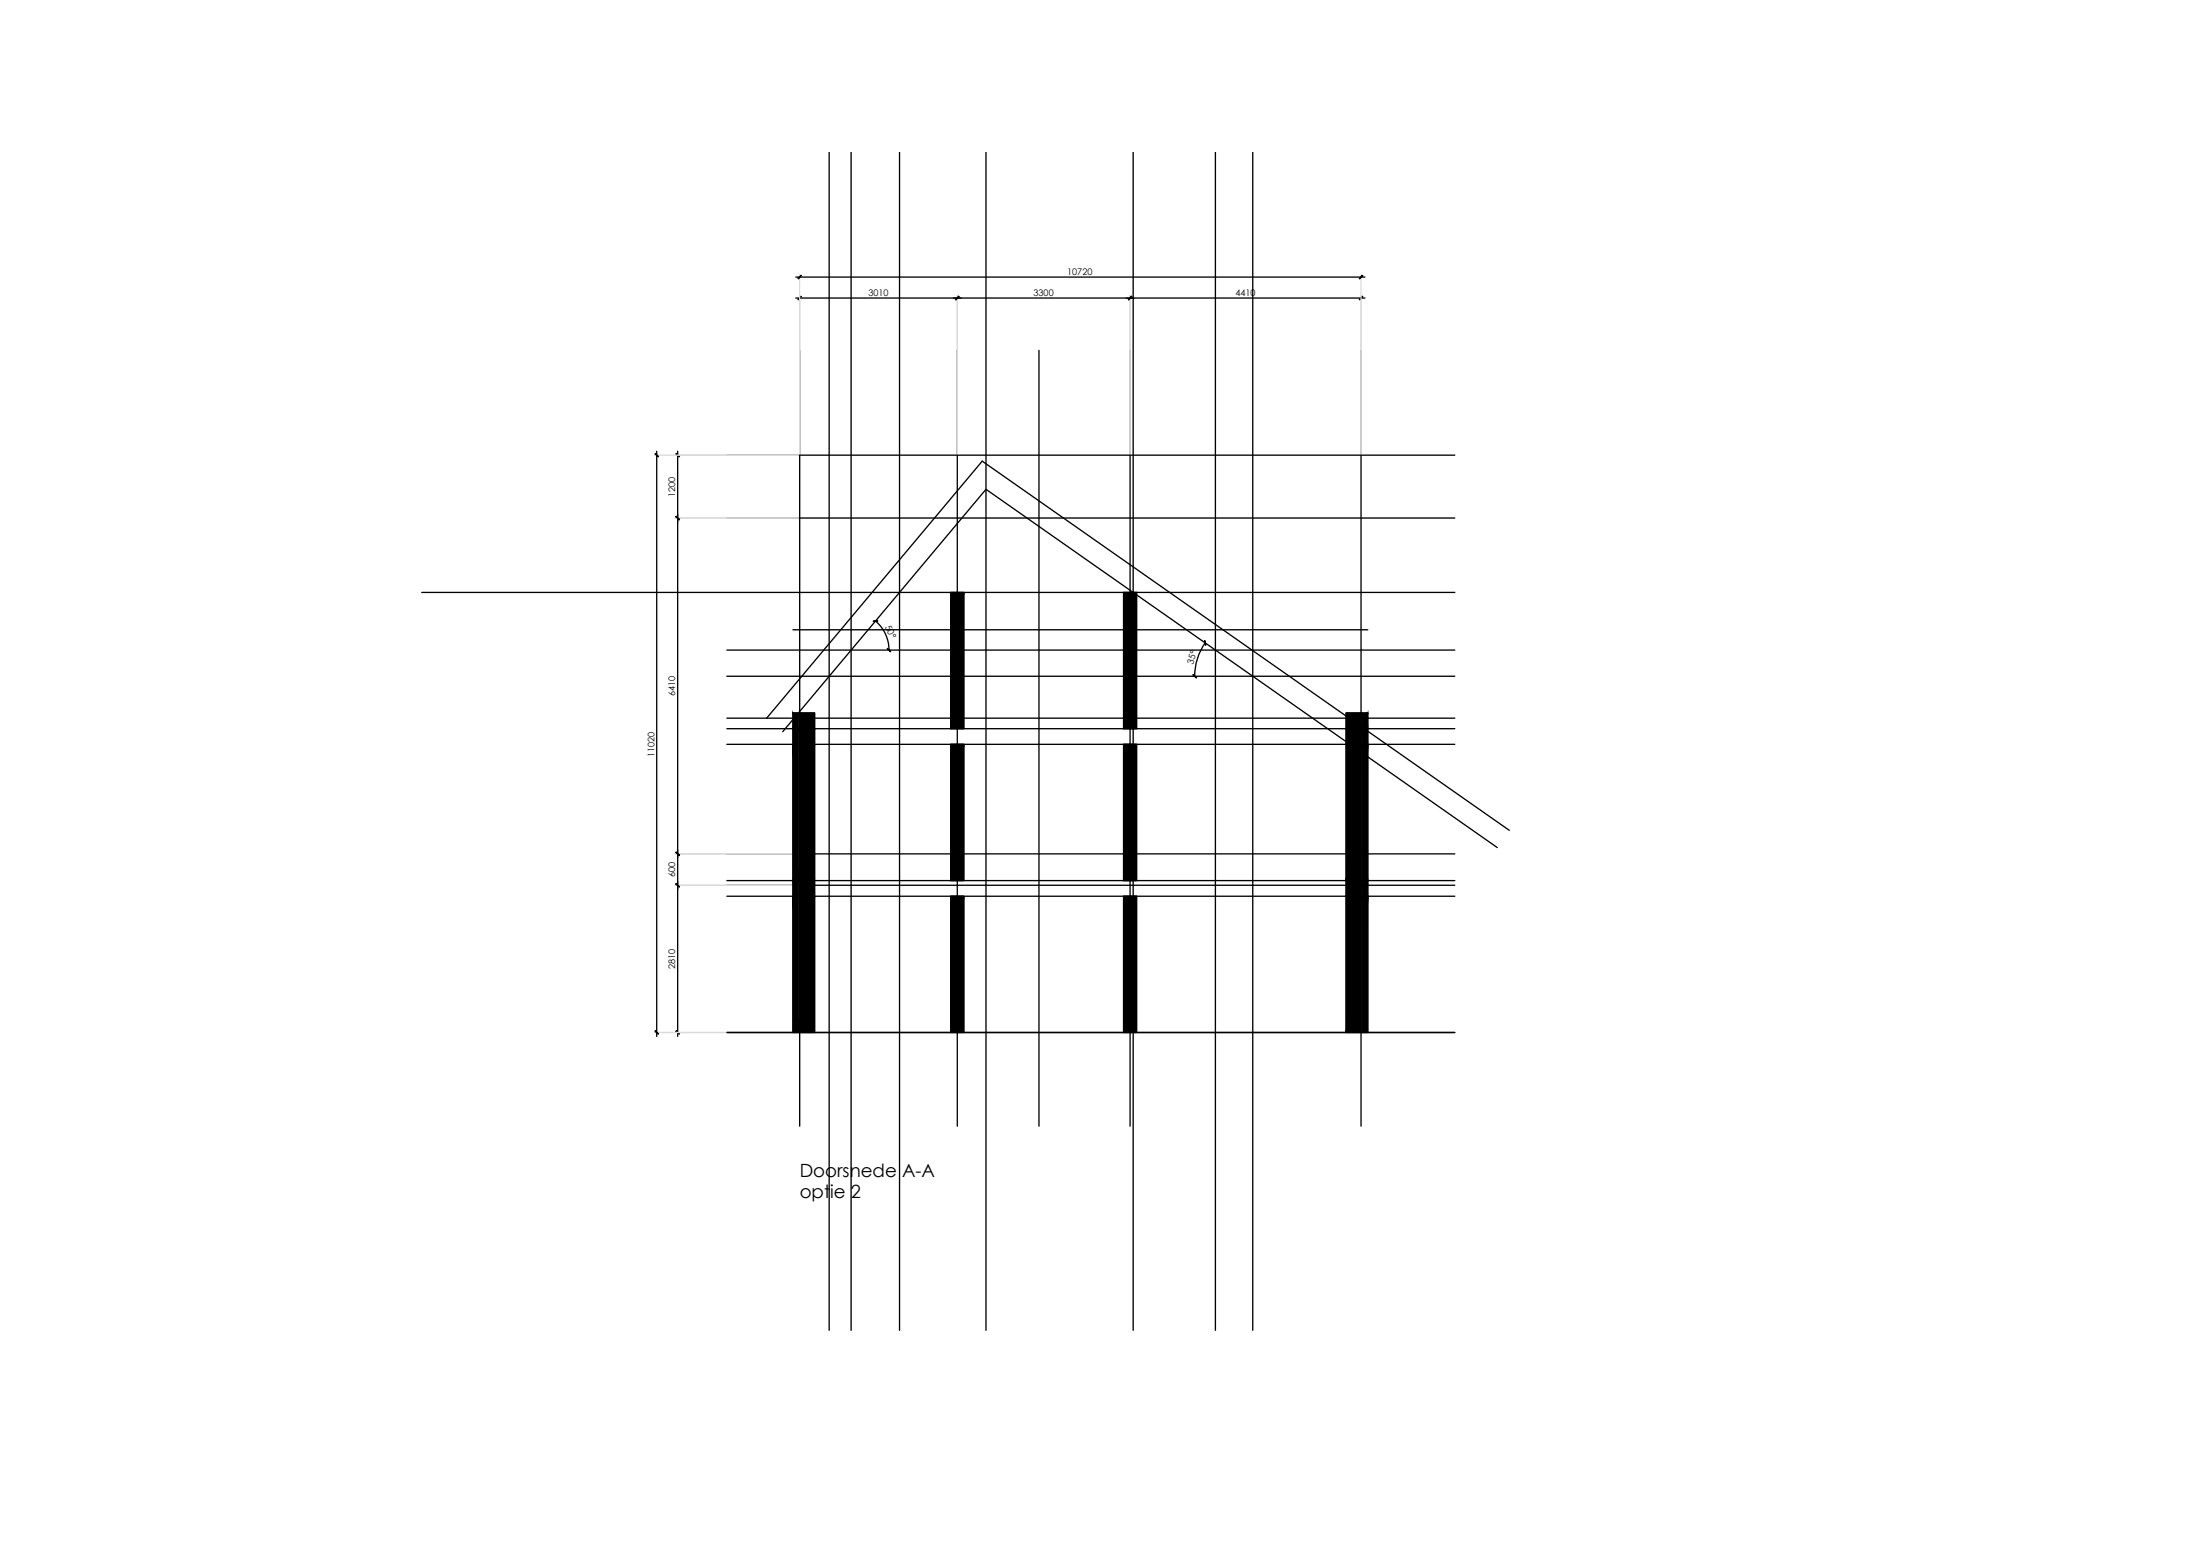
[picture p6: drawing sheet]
<svg xmlns="http://www.w3.org/2000/svg" width="420mm" height="297mm" viewBox="0 0 420 297" stroke-linecap="round" stroke-linejoin="round" font-family="sans-serif">
<!-- layer: STRAMIEN -->
<path d="M152.7 66.9v148.1M182.8 66.9v148.1M198.4 66.9v148.1M215.8 66.9v148.1M259.9 66.9v148.1M138.8 86.9h139M138.8 98.9h139M138.8 163h139M138.8 169h139M138.8 197.1h139" fill="none" stroke="#000" stroke-width=".25"/>
<!-- layer: DIMENSION -->
<path d="M152.7 52.4v34.3M182.8 56.4v30.3M215.8 56.4v30.3M259.9 52.4v34.3M124.9 86.9h27.6M128.9 98.9h23.6M128.9 163h23.6M128.9 169h23.6M124.9 197.1h27.6" fill="none" stroke="#dbdbdb" stroke-width=".25"/>
<g fill="none" stroke="#000" stroke-width=".25">
<path d="M158.4 29v225M162.5 29v225M171.8 29v225M188.3 29v225M216.4 29v225M232.1 29v225M239.3 29v225M152 56.9h108.7M152 52.9h108.7M125.4 86.1v111.7M129.4 86.1v111.7M167.2 118.6a7.2 7.2 0 0 1 2.6 5.5"/>
<path d="M182.8 113.1v26M215.8 113.1v26M146.4 137.1l41.2-49.1 100.7 70.5M149.5 139.7l38.8-46.3 97.6 68.4M151.4 120.2h109.8M230.2 122.7a11.1 11.1 0 0 0-2 6.4M182.8 142.1v26M215.8 142.1v26M182.8 171.1v26M215.8 171.1v26"/>
</g>
<!-- layer: 0 -->
<g fill="#000" stroke="#000" stroke-width=".19">
<path d="M153 56.6l-.6 .6zM153 56.6l-.6 .6z"/>
<path d="M153 52.6l-.6 .6zM153 52.6l-.6 .6z"/>
<path d="M182.5 57.2l.6-.6zM183.1 56.6l-.6 .6z"/>
<path d="M183.1 56.6l-.6 .6zM183.1 56.6l-.6 .6z"/>
<path d="M216.1 56.6l-.5 .6zM216.1 56.6l-.5 .6z"/>
<path d="M216.1 56.6l-.5 .6zM216.1 56.6l-.5 .6z"/>
<path d="M259.6 57.2l.6-.6zM260.2 56.6l-.5 .6z"/>
<path d="M259.6 53.2l.6-.6zM260.2 52.6l-.5 .6z"/>
<path d="M125.1 86.6l.7 .6zM125.1 86.6l.7 .6z"/>
<path d="M129.1 98.6l.7 .6zM129.1 98.6l.7 .6z"/>
<path d="M129.1 86.6l.7 .6zM129.1 86.6l.7 .6z"/>
<path d="M129.1 98.6l.7 .6zM129.1 98.6l.7 .6z"/>
<path d="M166.8 118.6l.8-.1zM166.8 118.6l.8-.1z"/>
<path d="M181.6 113.1v26l2.5-26zM184.1 113.1v26h-2.5z"/>
<path d="M214.6 113.1v26l2.5-26zM217.1 113.1v26h-2.5z"/>
<path d="M151.4 139.1h1v3zM151.4 139.1v3h1z"/>
<path d="M151.4 136.1h1v3zM151.4 136.1v3h1z"/>
<path d="M152.7 139.1h2.9v3zM152.7 139.1v3h2.9z"/>
<path d="M152.7 136.1h2.9v3zM152.7 136.1v3h2.9z"/>
<path d="M169.5 123.8l.6 .6zM169.4 123.8l.7 .6z"/>
<path d="M227.9 128.8l.6 .6zM227.8 128.8l.7 .6z"/>
<path d="M230 122.3l.3 .8zM230 122.3l.3 .8z"/>
<path d="M257.1 139.1v3l2.8-3zM259.9 139.1v3h-2.8z"/>
<path d="M257.1 136.1v3l2.8-3zM259.9 136.1v3h-2.8z"/>
<path d="M260.2 139.1v3l1-3zM261.2 139.1v3h-1z"/>
<path d="M260.2 136.1v3l1-3zM261.2 136.1v3h-1z"/>
<path d="M151.4 142.1h1v26zM151.4 142.1v26h1z"/>
<path d="M152.7 142.1h2.9v26zM152.7 142.1v26h2.9z"/>
<path d="M181.6 142.1v26l2.5-26zM184.1 142.1v26h-2.5z"/>
<path d="M214.6 142.1v26l2.5-26zM217.1 142.1v26h-2.5z"/>
<path d="M257.1 142.1v26l2.8-26zM259.9 142.1v26h-2.8z"/>
<path d="M260.2 142.1v26l1-26zM261.2 142.1v26h-1z"/>
<path d="M129.1 162.7l.7 .6zM129.1 162.7l.7 .6z"/>
<path d="M129.1 168.7l.7 .6zM129.1 168.7l.7 .6z"/>
<path d="M129.1 162.7l.7 .6zM129.1 162.7l.7 .6z"/>
<path d="M129.1 168.7l.7 .6zM129.1 168.7l.7 .6z"/>
<path d="M151.4 171.1h1v26zM151.4 171.1v26h1z"/>
<path d="M151.4 168.1h1v3zM151.4 168.1v3h1z"/>
<path d="M152.7 171.1h2.9v26zM152.7 171.1v26h2.9z"/>
<path d="M152.7 168.1h2.9v3zM152.7 168.1v3h2.9z"/>
<path d="M181.6 171.1v26l2.5-26zM184.1 171.1v26h-2.5z"/>
<path d="M214.6 171.1v26l2.5-26zM217.1 171.1v26h-2.5z"/>
<path d="M257.1 171.1v26l2.8-26zM259.9 171.1v26h-2.8z"/>
<path d="M257.1 168.1v3l2.8-3zM259.9 168.1v3h-2.8z"/>
<path d="M260.2 171.1v26l1-26zM261.2 171.1v26h-1z"/>
<path d="M260.2 168.1v3l1-3zM261.2 168.1v3h-1z"/>
<path d="M125.2 196.8l.6 .6zM125.1 196.8l.7 .6z"/>
<path d="M129.1 196.8l.7 .6zM129.1 196.8l.7 .6z"/>
</g>
<path d="M80.5 113.1h197.3M138.8 139.1h139M138.8 137.1h139M138.8 124.1h139M138.8 129.1h139M138.8 142.1h139M138.8 171.1h139M138.8 168.1h139M138.8 197.1h139" fill="none" stroke="#000" stroke-width=".25"/>
<!-- layer: 25 -->
<g fill="none" stroke="#000" stroke-width=".25">
<path d="M181.6 113.1h2.5v26h-2.5zM214.6 113.1h2.5v26h-2.5zM151.4 139.1h1v3h-1zM151.4 136.1h1v3h-1zM152.7 139.1h2.9v3h-2.9zM152.7 136.1h2.9v3h-2.9zM257.1 139.1h2.8v3h-2.8zM257.1 136.1h2.8v3h-2.8zM260.2 139.1h1v3h-1zM260.2 136.1h1v3h-1zM151.4 142.1h1v26h-1zM152.7 142.1h2.9v26h-2.9z"/>
<path d="M181.6 142.1h2.5v26h-2.5zM214.6 142.1h2.5v26h-2.5zM257.1 142.1h2.8v26h-2.8zM260.2 142.1h1v26h-1zM151.4 171.1h1v26h-1zM151.4 168.1h1v3h-1zM152.7 171.1h2.9v26h-2.9zM152.7 168.1h2.9v3h-2.9zM181.6 171.1h2.5v26h-2.5zM214.6 171.1h2.5v26h-2.5zM257.1 171.1h2.8v26h-2.8zM257.1 168.1h2.8v3h-2.8z"/>
<path d="M260.2 171.1h1v26h-1zM260.2 168.1h1v3h-1z"/>
</g>
<g font-size="3.5">
<text x="152.7" y="224.7">Doorsnede A-A</text>
<text x="152.7" y="228.7">optie 2</text>
</g>
<g font-size="1.7">
<text x="203.8" y="52.5">10720</text>
<text x="165.8" y="56.5">3010</text>
<text x="197.4" y="56.5">3300</text>
<text x="236" y="56.5">4410</text>
<text x="129" y="94.9" transform="rotate(-90 129 94.9)">1200</text>
<text x="169" y="119.7" transform="rotate(65 169 119.7)">50°</text>
<text x="227.8" y="126.9" transform="rotate(-73 227.8 126.9)">35°</text>
<text x="129" y="132.9" transform="rotate(-90 129 132.9)">6410</text>
<text x="125" y="144.5" transform="rotate(-90 125 144.5)">11020</text>
<text x="129" y="167.5" transform="rotate(-90 129 167.5)">600</text>
<text x="129" y="185" transform="rotate(-90 129 185)">2810</text>
</g>
</svg>
